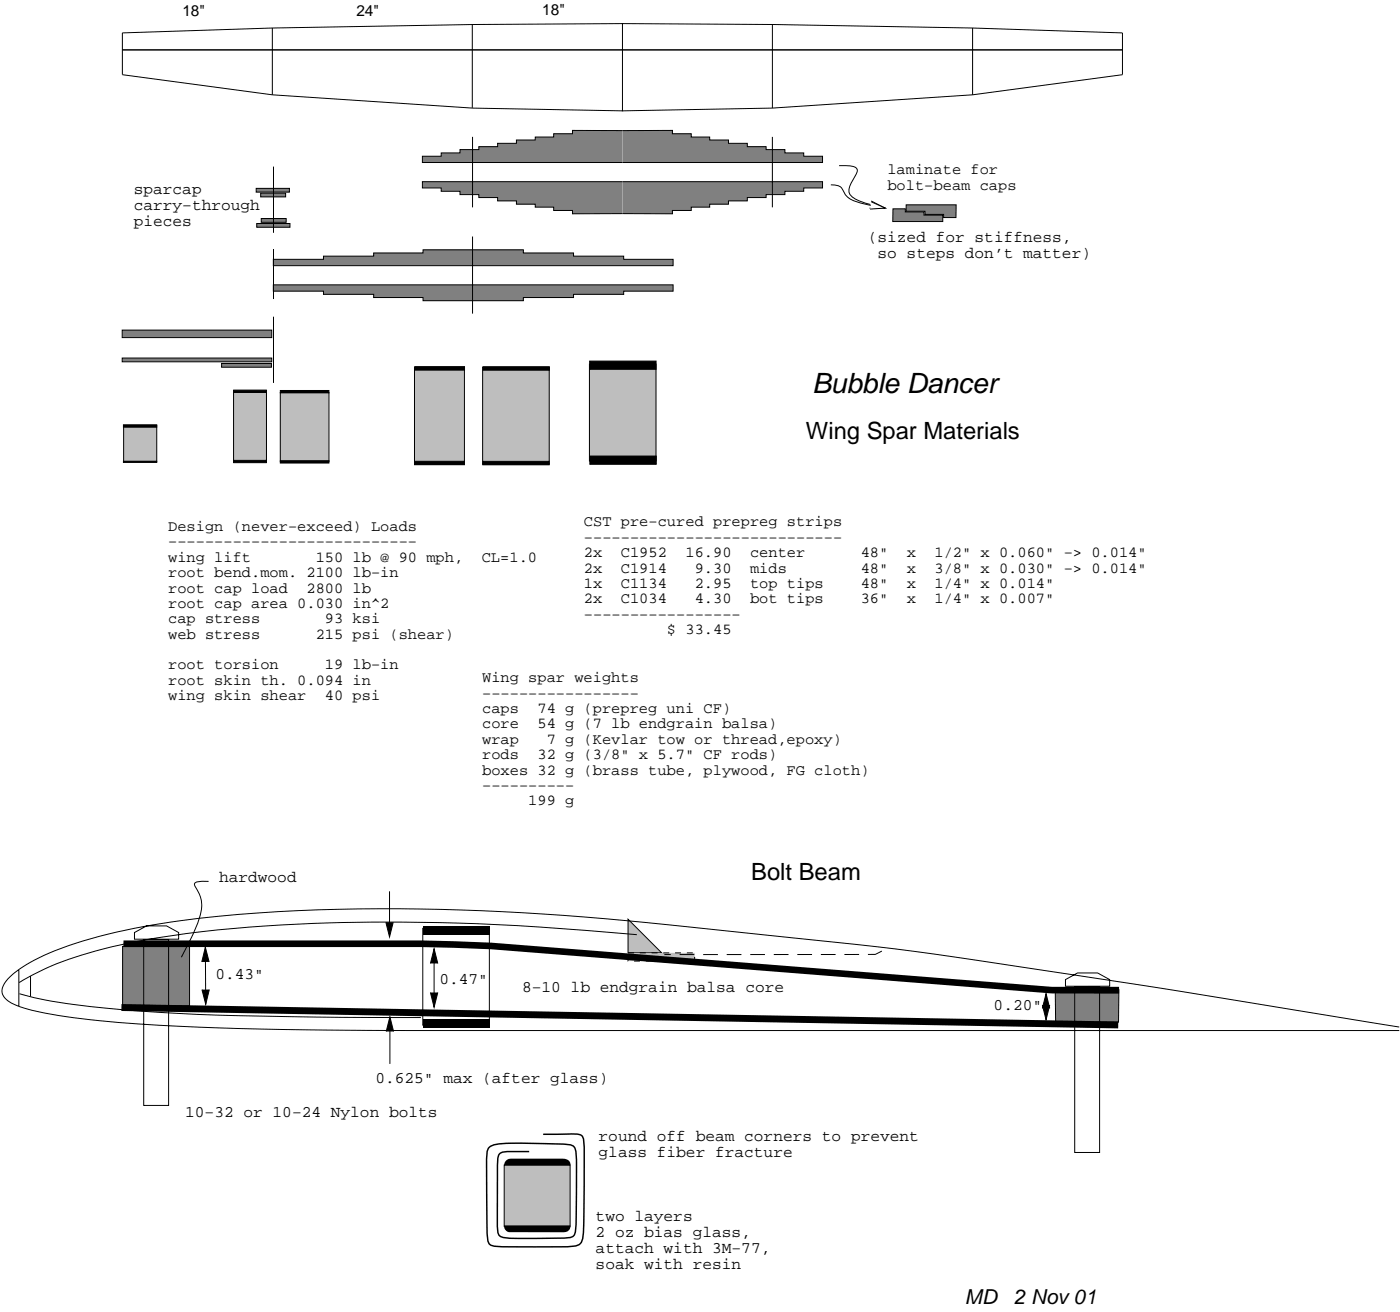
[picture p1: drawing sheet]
<svg xmlns="http://www.w3.org/2000/svg" width="267mm" height="250mm" viewBox="0 0 267 250" stroke-linecap="round" stroke-linejoin="round" font-family="sans-serif">
<g fill="#808080" stroke="#000" stroke-width=".19">
<path d="M201.6 189.1l12.1-.1-.1 6.1h-12z" fill-rule="evenodd"/>
<path d="M23.4 180.7h12.8v11.3l-12.8-.1z" fill-rule="evenodd"/>
</g>
<path d="M120 175.5l6.4 6.4h-6.4z" fill="#bebebe" stroke="#000" stroke-width=".19"/>
<path d="M120 181.9h12.7v1.6h-12.7z" fill-rule="evenodd" fill="#bebebe" stroke="#000" stroke-width=".19" stroke-dasharray="1.1 1.1 1.1 1.1" stroke-linecap="butt"/>
<path d="M52 5.3v12.8M90.2 4.7v15.9M185.8 5.3v12.8" fill="none" stroke="#000" stroke-width=".19"/>
<g fill="#808080" stroke="#000" stroke-width=".19">
<path d="M23.3 63h28.6v1.5h-28.6z" fill-rule="evenodd"/>
<path d="M23.3 68.4h28.6v.7h-28.6z" fill-rule="evenodd"/>
</g>
<path d="M23.4 6.3v8M147.5 4.7v15.9M214.4 6.3v7.9" fill="none" stroke="#000" stroke-width=".19"/>
<path d="M23.3 9.5h191.2" fill="none" stroke="#000" stroke-width=".28"/>
<g fill="#808080" stroke="#000" stroke-width=".19">
<path d="M52.2 49.5h9.6v-.6h9.6v-.6h9.4v-.6h19.2v.6h9.5v.6h9.6v.6h9.5v1.2h-76.4z" fill-rule="evenodd"/>
<path d="M80.7 29.8h3.6v-.6h3.6v-.6h3.6v-.6h3.5v-.6h3.6v-.7h3.6v-.5h3.6v-.7h3.5v-.6h9.6v6.1h-38.2z" fill-rule="evenodd"/>
<path d="M118.9 24.9h9.5v.6h3.6v.7h3.6v.5h3.5v.7h3.6v.6h3.6v.6h3.6v.6h3.6v.6h3.6v1.2h-38.2z" fill-rule="evenodd"/>
<path d="M80.7 34.7h38.2v6.1h-9.6v-.6h-3.5v-.7h-3.6v-.5h-3.6v-.6h-3.6v-.7h-3.5v-.5h-3.6v-.7h-3.6v-.6h-3.6z" fill-rule="evenodd"/>
<path d="M118.9 34.7h38.2v1.2h-3.6v.6h-3.6v.7h-3.6v.5h-3.6v.7h-3.6v.6h-3.5v.5h-3.6v.7h-3.6v.6h-9.5z" fill-rule="evenodd"/>
<path d="M52.2 54.4h76.4v1.2h-9.5v.6h-9.6v.6h-9.5v.6h-19.2v-.6h-9.4v-.6h-9.6v-.6h-9.6z" fill-rule="evenodd"/>
</g>
<path d="M23.4 14.3l28.6 3.8 38.2 2.5 28.7 .6 28.6-.6 38.3-2.5 28.6-3.8M118.9 4.5l28.9 .2 38 .6 28.6 1M118.9 4.5l-28.5 .2-38.4 .6-28.6 1M118.9 4.5v16.7M90.3 26.1v13.5M147.5 26.1v13.5M90.3 45.2v14.7" fill="none" stroke="#000" stroke-width=".19"/>
<g fill="#808080" stroke="#000" stroke-width=".19">
<path d="M42.3 69.4h9.5v.7h-9.5z" fill-rule="evenodd"/>
<path d="M170.6 39.9h2.3v.6h3.6v.6h3.6v1.2h-9.6z" fill-rule="evenodd"/>
<path d="M173.1 39.1h9.5v2.4h-2.4v-.6h-3.5v-.6h-3.6z" fill-rule="evenodd"/>
</g>
<path d="M160.3 31.6h1.4a2.68 2.68 0 0 1 2 .6 2.53 2.53 0 0 1-.8 2.1 3.3 3.3 0 0 0-.7 2.6 6 6 0 0 0 3.8 2.1l3 .7" fill="none" stroke="#000" stroke-width=".19"/>
<path d="M166.4 38.4l2.6 1.3h-2.9z" fill="#fff"/>
<path d="M158.7 35.3a2.22 2.22 0 0 1 2.6 1.6 4.6 4.6 0 0 0 3.1 1.9l4.7 .9M166.4 38.4l2.6 1.3h-2.9" fill="none" stroke="#000" stroke-width=".19"/>
<path d="M166.4 38.5l2.7 1.2-2.9 .2z" fill="#fff"/>
<path d="M166.4 38.5l2.7 1.2-2.9 .2" fill="none" stroke="#000" stroke-width=".19"/>
<path d="M112.6 69.5h12.7v18.5h-12.7z" fill-rule="evenodd" fill="#bebebe" stroke="#000" stroke-width=".19"/>
<g fill="#000" stroke="#000" stroke-width=".19">
<path d="M112.6 68.9h12.7v1.6h-12.7z" fill-rule="evenodd"/>
<path d="M112.7 87.1h12.6v1.5h-12.6z" fill-rule="evenodd"/>
</g>
<path d="M92.2 70.1h12.7v18.5h-12.7z" fill-rule="evenodd" fill="#bebebe" stroke="#000" stroke-width=".19"/>
<g fill="#000" stroke="#000" stroke-width=".19">
<path d="M92.3 70h12.6v.7h-12.6z" fill-rule="evenodd"/>
<path d="M92.2 88.1h12.7v.6h-12.7z" fill-rule="evenodd"/>
</g>
<path d="M53.5 74.9h9.3v13.2h-9.3z" fill-rule="evenodd" fill="#bebebe" stroke="#000" stroke-width=".19"/>
<g fill="#000" stroke="#000" stroke-width=".19">
<path d="M53.5 74.5h9.3v.5h-9.3z" fill-rule="evenodd"/>
<path d="M53.5 88h9.3v.4h-9.3z" fill-rule="evenodd"/>
</g>
<path d="M23.6 81.2h6.3v7h-6.3z" fill-rule="evenodd" fill="#bebebe" stroke="#000" stroke-width=".19"/>
<g fill="#000" stroke="#000" stroke-width=".19">
<path d="M23.6 88.1h6.3v.2h-6.3z" fill-rule="evenodd"/>
<path d="M23.6 81.1h6.3v.4h-6.3z" fill-rule="evenodd"/>
</g>
<path d="M44.6 74.9h6.3v13.2h-6.3z" fill-rule="evenodd" fill="#bebebe" stroke="#000" stroke-width=".19"/>
<g fill="#000" stroke="#000" stroke-width=".19">
<path d="M44.6 74.5h6.3v.4h-6.3z" fill-rule="evenodd"/>
<path d="M44.6 87.9h6.3v.4h-6.3z" fill-rule="evenodd"/>
</g>
<path d="M79.2 70.1h9.5v18.5h-9.5z" fill-rule="evenodd" fill="#bebebe" stroke="#000" stroke-width=".19"/>
<g fill="#000" stroke="#000" stroke-width=".19">
<path d="M79.2 70h9.5v.7h-9.5z" fill-rule="evenodd"/>
<path d="M79.2 88.1h9.5v.6h-9.5z" fill-rule="evenodd"/>
</g>
<path d="M25.7 178l2.3-1.2h3.8l2.3 1.2v1.3h-8.4zM27.4 179.4h4.8v31.6h-4.8zM80.8 177.2h12.7v18.5h-12.7zM121.6 178.4l-20-1.5-14.2-.7-17.9-.1-14.4 .4a185.4 185.4 0 0 0-36.1 4.9 53 53 0 0 0-15.3 6.2M3.6 185.2v6.8M3.7 189.7a105.1 105.1 0 0 0 20.8 3.2l9.7 .6 9.2 .4 18.7 .3 18.3 .1M5.8 186.4v3.8M203.5 187l2.3-1.3h3.8l2.3 1.3v1.3h-8.4zM205.3 188.4h4.7v31.6h-4.7zM267.3 196.1l-46.5-7.6-43.8-6.6-13.1-1.6-47.1-4.8-10.4-.8-11.4-.7-10.4-.4-10.4-.1-10.4 .1-9.4 .4-9.3 .6-8.2 .9a104.7 104.7 0 0 0-28.1 6.7 19.7 19.7 0 0 0-7.8 5.4 2.33 2.33 0 0 0 .9 3.7 30.2 30.2 0 0 0 9.9 2.7l8.9 1 10.8 .8 14 .5 16 .3 205.8 .1" fill="none" stroke="#000" stroke-width=".19"/>
<path d="M80.8 194.6h12.6v1.5h-12.6z" fill-rule="evenodd" fill="#000"/>
<g fill="#808080" stroke="#000" stroke-width=".19">
<path d="M48.9 36h6.4v.7h-6.4z" fill-rule="evenodd"/>
<path d="M49 42.7h6.4v.7h-6.4z" fill-rule="evenodd"/>
<path d="M49.8 36.9h4.8v.7h-4.8z" fill-rule="evenodd"/>
<path d="M49.9 41.7h4.8v.7h-4.8z" fill-rule="evenodd"/>
</g>
<g fill="none" stroke="#000" stroke-width=".19">
<path d="M52.2 31.8v12.6M52.2 47.5v9.6M52.2 60.5v12.6M39.8 168.3h-1.1a1.31 1.31 0 0 0-1.6 .6l.1 .3a6.4 6.4 0 0 1 .7 6.7l-1.2 2.8-2.1 4M73.7 176.1l.7 2.8 .7-2.8M74.4 170.2v8.7M39.2 180.8l.1 10.9M39.9 183.6l-.7-2.8-.7 2.9M40 188.9l-.7 2.8-.7-2.8M73.8 196.9l.7-2.8 .7 2.8M74.5 194.1v9M82.2 183.9l.7-2.8 .7 2.8"/>
<path d="M82.2 189.5l.7 2.8 .7-2.8M82.9 181.1v11.2M199.1 192.5l.7-2.8 .7 2.8M199.1 191.9l.7 2.8 .7-2.8M199.8 189.7v5"/>
</g>
<path d="M168.4 181.6l-1.2 .6h-40.3" fill="none" stroke="#000" stroke-width=".19" stroke-dasharray="2.8 1.7" stroke-linecap="butt"/>
<g fill="#000">
<path d="M73.7 176.1h1.4l-.7 2.8zM23.2 191.7l190.4 3.3v1.3l-190.4-3.3zM39.2 180.8l.7 2.8-1.4 .1zM38.6 188.9h1.4l-.7 2.8zM74.5 194.1l.7 2.8h-1.4zM82.9 181.1l.7 2.8h-1.4zM82.2 189.5h1.4l-.7 2.8zM199.8 189.7l.7 2.8h-1.4zM199.1 191.9h1.4l-.7 2.8z"/>
<path d="M80.8 176.8h12.6v1.6h-12.6z" fill-rule="evenodd"/>
<path d="M23.6 179.5h57l13.2 .5 107.1 8.4h12.8v1.3h-12.8l-107.1-8.5-13.2-.4h-57z" fill-rule="evenodd"/>
</g>
<path d="M96.3 222.4h12.6v11.7h-12.6z" fill-rule="evenodd" fill="#bebebe" stroke="#000" stroke-width=".19"/>
<g fill="#000">
<path d="M96.6 221.6l.6-.3 .3-.1h10.4a1.11 1.11 0 0 1 1.1 1.3h-12.7z" fill-rule="evenodd"/>
<path d="M96.3 233.9h12.7a1.18 1.18 0 0 1-1.3 1.3h-10.2a1.15 1.15 0 0 1-1.2-1.3z" fill-rule="evenodd"/>
</g>
<path d="M103.7 216.5h3.2a10.5 10.5 0 0 1 4.2 .3 1.68 1.68 0 0 1 .4 1.4l.1 11.3a44.6 44.6 0 0 1-.4 7.3 1.82 1.82 0 0 1-2 1.2h-10a21.8 21.8 0 0 1-5.4-.2 1.37 1.37 0 0 1-.7-1.5l-.1-15.8a1.9 1.9 0 0 1 2.1-2.1 111.6 111.6 0 0 1 14 .2 1.74 1.74 0 0 1 1 2v9a28.5 28.5 0 0 1-.4 6.1 1.54 1.54 0 0 1-1.7 .6l-6.8 .1a20.5 20.5 0 0 1-5.5-.3 1.48 1.48 0 0 1-.7-1.7v-12.2a2.46 2.46 0 0 1 .7-2.1l1.3-.2 4.1-.1" fill="none" stroke="#000" stroke-width=".28"/>
<text font-size="5.3" x="155.1" y="75">Bubble Dancer</text>
<g font-size="4.5">
<text x="153.9" y="83.8">Wing Spar Materials</text>
<text x="143.5" y="168.1">Bolt Beam</text>
</g>
<g font-size="3.9">
<text x="184.3" y="249">MD</text>
<text x="193.7" y="249">2 Nov 01</text>
</g>
<g font-size="3.1">
<text x="25.5" y="37">sparcap</text>
<text x="25.5" y="40">carry−through</text>
<text x="25.5" y="43.1">pieces</text>
<text x="165.8" y="46.2">(sized for stiffness,</text>
<text x="167.6" y="49.3">so steps don’t matter)</text>
<text x="41.8" y="168.4">hardwood</text>
<text x="41.2" y="186.8">0.43&quot;</text>
<text x="83.9" y="187.9">0.47&quot;</text>
<text x="99.7" y="189.4">8−10 lb endgrain balsa core</text>
<text x="189.8" y="192.8">0.20&quot;</text>
<text x="71.7" y="206.8">0.625&quot; max (after glass)</text>
<text x="35.4" y="213.3">10−32 or 10−24 Nylon bolts</text>
<text x="114.3" y="217.9">round off beam corners to prevent</text>
<text x="114.3" y="221">glass fiber fracture</text>
<text x="113.8" y="233.1">two layers</text>
<text x="113.8" y="236.1">2 oz bias glass,</text>
<text x="113.8" y="239.2">attach with 3M−77,</text>
<text x="113.8" y="242.3">soak with resin</text>
</g>
<g font-size="2.9">
<text x="34.8" y="3.1">18&quot;</text>
<text x="68.1" y="3.1">24&quot;</text>
<text x="103.6" y="2.8">18&quot;</text>
<text x="169.5" y="33.3">laminate for</text>
<text x="169.5" y="36.2">bolt−beam caps</text>
<text x="32.1" y="101.4">Design (never−exceed) Loads</text>
<text x="111.5" y="100.5">CST pre−cured prepreg strips</text>
<text x="32.1" y="104.3">−−−−−−−−−−−−−−−−−−−−−−−−−−−</text>
<text x="32.1" y="107.3">wing lift</text>
<text x="60.3" y="107.3">150 lb @ 90 mph,</text>
<text x="92" y="107.3">CL=1.0</text>
<text x="111.5" y="103.4">−−−−−−−−−−−−−−−−−−−−−−−−−−−−</text>
<text x="111.5" y="106.4">2x</text>
<text x="118.6" y="106.4">C1952</text>
<text x="130.9" y="106.4">16.90</text>
<text x="143.3" y="106.4">center</text>
<text x="164.4" y="106.4">48&quot;</text>
<text x="173.2" y="106.4">x</text>
<text x="178.5" y="106.4">1/2&quot; x 0.060&quot; −&gt; 0.014&quot;</text>
<text x="32.1" y="110.2">root bend.mom. 2100 lb−in</text>
<text x="32.1" y="113.1">root cap load</text>
<text x="58.5" y="113.1">2800 lb</text>
<text x="111.5" y="109.3">2x</text>
<text x="111.5" y="112.2">1x</text>
<text x="118.6" y="109.3">C1914</text>
<text x="118.6" y="112.2">C1134</text>
<text x="132.7" y="109.3">9.30</text>
<text x="132.7" y="112.2">2.95</text>
<text x="143.3" y="109.3">mids</text>
<text x="143.3" y="112.2">top tips</text>
<text x="164.4" y="109.3">48&quot;</text>
<text x="164.4" y="112.2">48&quot;</text>
<text x="173.2" y="109.3">x</text>
<text x="173.2" y="112.2">x</text>
<text x="178.5" y="109.3">3/8&quot; x 0.030&quot; −&gt; 0.014&quot;</text>
<text x="178.5" y="112.2">1/4&quot; x 0.014&quot;</text>
<text x="32.1" y="116.1">root cap area 0.030 in^2</text>
<text x="32.1" y="119">cap stress</text>
<text x="62.1" y="119">93 ksi</text>
<text x="111.5" y="115.2">2x</text>
<text x="111.5" y="118.1">−−−−−−−−−−−−−−−−−</text>
<text x="118.6" y="115.2">C1034</text>
<text x="132.7" y="115.2">4.30</text>
<text x="143.3" y="115.2">bot tips</text>
<text x="164.4" y="115.2">36&quot;</text>
<text x="173.2" y="115.2">x</text>
<text x="178.5" y="115.2">1/4&quot; x 0.007&quot;</text>
<text x="32.1" y="121.9">web stress</text>
<text x="60.3" y="121.9">215 psi (shear)</text>
<text x="127.4" y="121">$ 33.45</text>
<text x="32.1" y="127.8">root torsion</text>
<text x="32.1" y="130.7">root skin th. 0.094 in</text>
<text x="62.1" y="127.8">19 lb−in</text>
<text x="92.1" y="130.2">Wing spar weights</text>
<text x="32.1" y="133.7">wing skin shear</text>
<text x="62.1" y="133.7">40 psi</text>
<text x="92.1" y="133.2">−−−−−−−−−−−−−−−−−</text>
<text x="92.1" y="136.1">caps</text>
<text x="102.7" y="136.1">74 g (prepreg uni CF)</text>
<text x="92.1" y="139.1">core</text>
<text x="92.1" y="142">wrap</text>
<text x="102.7" y="139.1">54 g (7 lb endgrain balsa)</text>
<text x="104.4" y="142">7 g (Kevlar tow or thread,epoxy)</text>
<text x="92.1" y="144.9">rods</text>
<text x="92.1" y="147.9">boxes 32 g (brass tube, plywood, FG cloth)</text>
<text x="102.7" y="144.9">32 g (3/8&quot; x 5.7&quot; CF rods)</text>
<text x="92.1" y="150.8">−−−−−−−−−−</text>
<text x="100.9" y="153.7">199 g</text>
</g>
</svg>
